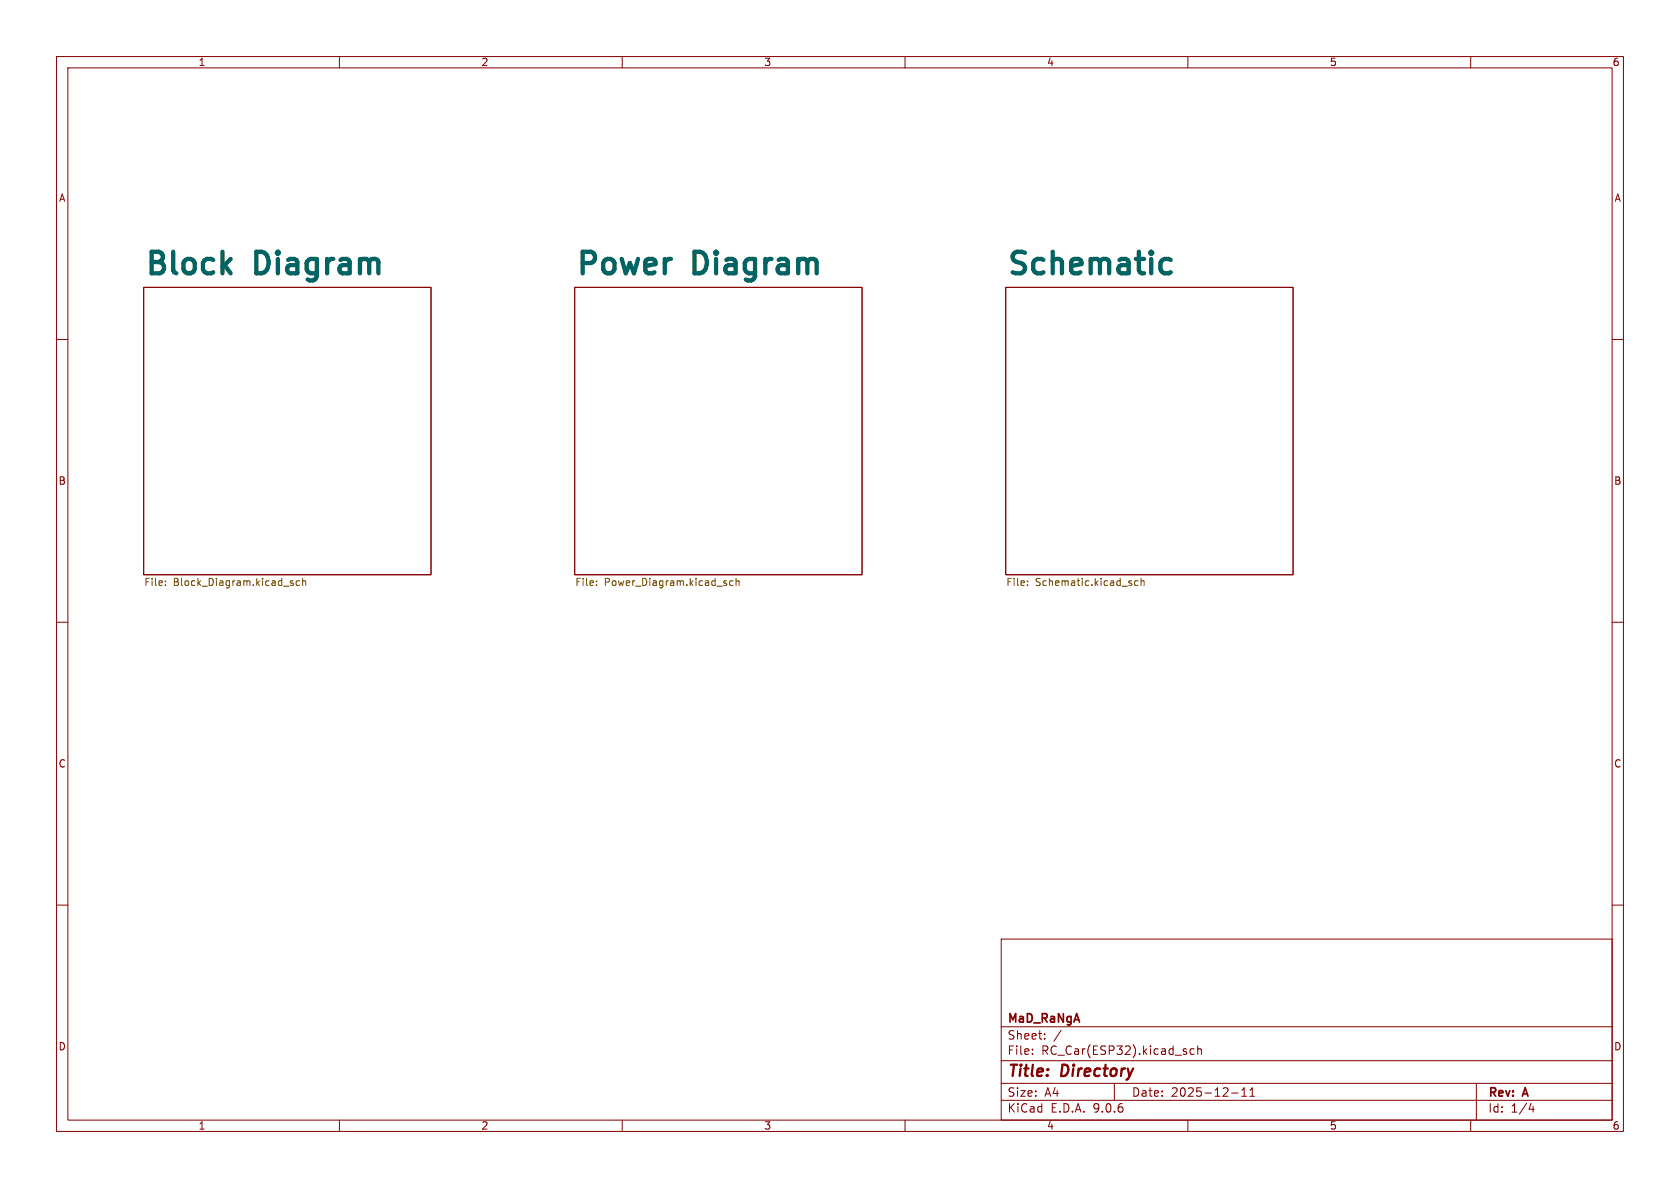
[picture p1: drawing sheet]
<svg xmlns="http://www.w3.org/2000/svg" width="297mm" height="210mm" viewBox="0 0 297 210" stroke-linecap="round" stroke-linejoin="round" font-family="sans-serif">
<g fill="none" stroke="#840000" stroke-width=".18">
<path d="M10 10h277v190h-277zM12 12h273v186h-273zM60 10v2M110 10v2M160 10v2M210 10v2M260 10v2M25.4 50.8h50.8v50.8h-50.8zM101.6 50.8h50.8v50.8h-50.8zM177.8 50.8h50.8v50.8h-50.8zM10 60h2M285 60h2"/>
<path d="M10 110h2M285 110h2M10 160h2M177 166h108v32h-108zM285 160h2M60 198v2M110 198v2M160 198v2M177 194.5h108M177 191.5h108M177 187.5h108M177 181.5h108"/>
<path d="M182.5 186.3v.1M182.5 185.5v.1M184.7 183.6v.1M184.7 182.8v.1M187.6 182.1l-1.3 2M197 191.5v3M210 198v2M211.1 185.5l-.4-.1-.3 .3v.4l.1 .2h.6M211.7 185.5l.3-.1 .3 .1 .1 .9M211.7 184.9v1.5M217.7 193.2h1.2M219.5 193.8h.9"/>
<path d="M219.5 192.7l.5-.4v1.5M221 193.8h.8M221 192.7l.4-.4v1.5M260 198v2M261 191.5v6.5M270.7 195l-.4 1.1h.9M271 195.6v1"/>
</g>
<g fill="none" stroke="#725600" stroke-width=".18">
<path d="M29.2 103.4v.1M29.2 102.7v.1M51.4 103l.5 .3-.1 .1-.4 .1M51.4 102.7h.4M53 102.7h-.4l-.2 .2 .1 .5h.5M53.5 102.8l.2-.1h.3v.8M53.5 102.2v1.3M105.4 103.4v.1M105.4 102.7v.1M128.3 103.1l.2 .2-.2 .2M128.3 102.7h.1M129.6 102.7h-.4l-.2 .2 .1 .5h.5"/>
<path d="M130.1 102.8l.2-.1h.3l.1 .8M130.1 102.2v1.3M181.6 103.4v.1M181.6 102.7v.1M201.2 102.7h-.4l-.2 .2 .1 .5h.5M201.7 102.8l.2-.1h.3l.1 .8M201.7 102.2v1.3"/>
</g>
<path d="M205.9 45.8h.7l.4 .2M207 48.1l-.4 .2h-.7" fill="none" stroke="#006464" stroke-width=".76"/>
<g font-size="5.3" fill="#006464">
<text x="25.4" y="48.8">Block</text>
<text x="45.4" y="48.8">Diagram</text>
<text x="101.6" y="48.8">Power</text>
<text x="122.9" y="48.8">Diagram</text>
<text x="177.8" y="48.8">Schematic</text>
</g>
<g font-size="2.8" fill="#840000">
<text x="178" y="190.9">Title:</text>
<text x="187.7" y="190.9">Directory</text>
</g>
<g font-size="2.1" fill="#840000">
<text x="178" y="184">Sheet:</text>
<text x="178" y="181.2">MaD_RaNgA</text>
<text x="178" y="186.7">File:</text>
<text x="184.1" y="186.7">RC_Car(ESP32).kicad_sch</text>
<text x="178" y="196.9">KiCad</text>
<text x="178" y="194.1">Size:</text>
<text x="184.7" y="194.1">A4</text>
<text x="185.7" y="196.9">E.D.A.</text>
<text x="193.3" y="196.9">9.0.6</text>
<text x="200" y="194.1">Date:</text>
<text x="207" y="194.1">2025-12-11</text>
<text x="263" y="194.3">Rev:</text>
<text x="263" y="196.9">Id:</text>
<text x="267.1" y="196.9">1/4</text>
<text x="269.4" y="194.3">A</text>
</g>
<g font-size="1.8" fill="#840000">
<text x="35" y="11.9">1</text>
<text x="85" y="11.9">2</text>
<text x="135" y="11.9">3</text>
<text x="185" y="11.9">4</text>
<text x="235" y="11.9">5</text>
<text x="285" y="11.9">6</text>
<text x="10.3" y="35.9">A</text>
<text x="285.3" y="35.9">A</text>
<text x="10.3" y="85.9">B</text>
<text x="285.3" y="85.9">B</text>
<text x="10.3" y="135.9">C</text>
<text x="285.3" y="135.9">C</text>
<text x="10.3" y="185.9">D</text>
<text x="285.3" y="185.9">D</text>
<text x="35" y="199.9">1</text>
<text x="85" y="199.9">2</text>
<text x="135" y="199.9">3</text>
<text x="185" y="199.9">4</text>
<text x="235" y="199.9">5</text>
<text x="285" y="199.9">6</text>
</g>
<g font-size="1.8" fill="#725600">
<text x="25.4" y="103.9">File:</text>
<text x="30.6" y="103.9">Block_Diagram.kicad_sch</text>
<text x="101.6" y="103.9">File:</text>
<text x="106.8" y="103.9">Power_Diagram.kicad_sch</text>
<text x="177.8" y="103.9">File:</text>
<text x="183" y="103.9">Schematic.kicad_sch</text>
</g>
</svg>
